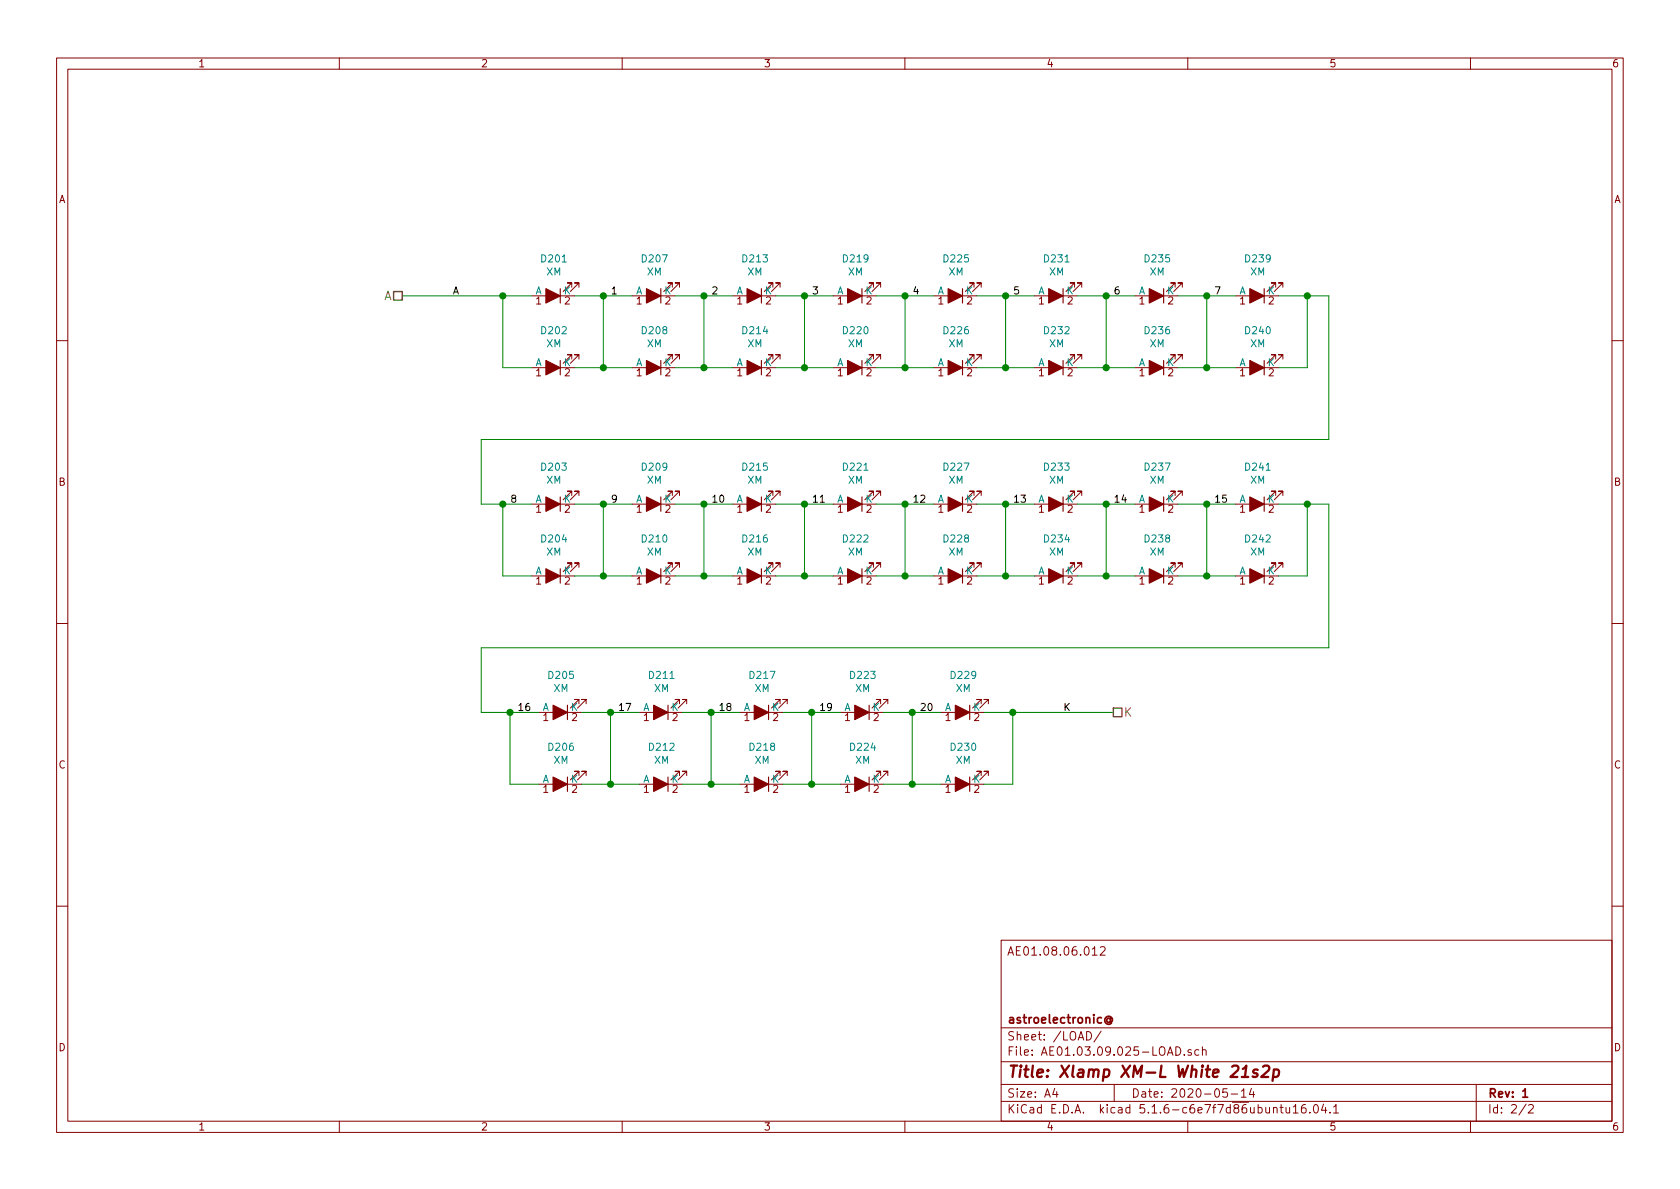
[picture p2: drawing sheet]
EESchema Schematic File Version 4
EELAYER 30 0
EELAYER END
$Descr A4 11693 8268
encoding utf-8
Sheet 2 2
Title "Xlamp XM-L White 21s2p"
Date "2020-05-14"
Rev "1"
Comp "astroelectronic@"
Comment1 ""
Comment2 ""
Comment3 ""
Comment4 "AE01.08.06.012"
$EndDescr
Wire Wire Line
	3700 2050 3500 2050
Wire Wire Line
	4700 2050 4900 2050
Wire Wire Line
	5400 2050 5600 2050
Wire Wire Line
	4000 2050 4200 2050
Wire Wire Line
	9250 2050 9100 2050
Wire Wire Line
	6100 2050 6300 2050
Wire Wire Line
	6800 2050 7000 2050
Wire Wire Line
	8200 2050 8400 2050
Wire Wire Line
	7500 2050 7700 2050
Wire Wire Line
	4700 2550 4900 2550
Wire Wire Line
	5400 2550 5600 2550
Wire Wire Line
	4000 2550 4200 2550
Wire Wire Line
	6100 2550 6300 2550
Wire Wire Line
	6800 2550 7000 2550
Wire Wire Line
	8200 2550 8400 2550
Wire Wire Line
	7500 2550 7700 2550
Wire Wire Line
	3700 2550 3500 2550
Wire Wire Line
	3500 2550 3500 2050
Wire Wire Line
	3500 2050 2800 2050
Wire Wire Line
	8900 2550 9100 2550
Wire Wire Line
	9100 2550 9100 2050
Connection ~ 9100 2050
Wire Wire Line
	9100 2050 8900 2050
Wire Wire Line
	4200 2550 4200 2050
Connection ~ 4200 2550
Wire Wire Line
	4200 2550 4400 2550
Connection ~ 4200 2050
Wire Wire Line
	4200 2050 4400 2050
Wire Wire Line
	4900 2550 4900 2050
Connection ~ 4900 2550
Wire Wire Line
	4900 2550 5100 2550
Connection ~ 4900 2050
Wire Wire Line
	4900 2050 5100 2050
Wire Wire Line
	5600 2550 5600 2050
Connection ~ 5600 2550
Wire Wire Line
	5600 2550 5800 2550
Connection ~ 5600 2050
Wire Wire Line
	5600 2050 5800 2050
Wire Wire Line
	6300 2550 6300 2050
Connection ~ 6300 2550
Wire Wire Line
	6300 2550 6500 2550
Connection ~ 6300 2050
Wire Wire Line
	6300 2050 6500 2050
Wire Wire Line
	7000 2550 7000 2050
Connection ~ 7000 2550
Wire Wire Line
	7000 2550 7200 2550
Connection ~ 7000 2050
Wire Wire Line
	7000 2050 7200 2050
Wire Wire Line
	7700 2550 7700 2050
Connection ~ 7700 2550
Wire Wire Line
	7700 2550 7900 2550
Connection ~ 7700 2050
Wire Wire Line
	7700 2050 7900 2050
Wire Wire Line
	8400 2550 8400 2050
Connection ~ 8400 2550
Wire Wire Line
	8400 2550 8600 2550
Connection ~ 8400 2050
Wire Wire Line
	8400 2050 8600 2050
Text Label 4250 2050 0    50   ~ 0
1
Text Label 4950 2050 0    50   ~ 0
2
Text Label 5650 2050 0    50   ~ 0
3
Text Label 6350 2050 0    50   ~ 0
4
Text Label 7050 2050 0    50   ~ 0
5
Text Label 7750 2050 0    50   ~ 0
6
Text Label 8450 2050 0    50   ~ 0
7
$Comp
L AE01.17.06.000:LED_ALT_SIM D201
U 1 1
P 3850 2050
F 0 "D201" H 3843 1795 50  0000 C CNN
F 1 "XM" H 3843 1886 50  0000 C CNN
F 2 "" H 3850 2050 50  0001 C CNN
F 3 "~" H 3850 2050 50  0001 C CNN
F 4 "D" H 3850 2050 50  0001 C CNN "Spice_Primitive"
F 5 "XM" H 3850 2050 50  0001 C CNN "Spice_Model"
F 6 "Y" H 3850 2050 50  0001 C CNN "Spice_Netlist_Enabled"
F 7 "models/XLamp-XML-spice.txt" H 3850 2050 50  0001 C CNN "Spice_Lib_File"
	1    3850 2050
	-1   0    0    1   
$EndComp
$Comp
L AE01.17.06.000:LED_ALT_SIM D202
U 1 1
P 3850 2550
F 0 "D202" H 3843 2295 50  0000 C CNN
F 1 "XM" H 3843 2386 50  0000 C CNN
F 2 "" H 3850 2550 50  0001 C CNN
F 3 "~" H 3850 2550 50  0001 C CNN
F 4 "models/XLamp-XML-spice.txt" H 3850 2550 50  0001 C CNN "Spice_Lib_File"
F 5 "XM" H 3850 2550 50  0001 C CNN "Spice_Model"
F 6 "Y" H 3850 2550 50  0001 C CNN "Spice_Netlist_Enabled"
F 7 "D" H 3850 2550 50  0001 C CNN "Spice_Primitive"
	1    3850 2550
	-1   0    0    1   
$EndComp
$Comp
L AE01.17.06.000:LED_ALT_SIM D207
U 1 1
P 4550 2050
F 0 "D207" H 4543 1795 50  0000 C CNN
F 1 "XM" H 4543 1886 50  0000 C CNN
F 2 "" H 4550 2050 50  0001 C CNN
F 3 "~" H 4550 2050 50  0001 C CNN
F 4 "models/XLamp-XML-spice.txt" H 4550 2050 50  0001 C CNN "Spice_Lib_File"
F 5 "XM" H 4550 2050 50  0001 C CNN "Spice_Model"
F 6 "Y" H 4550 2050 50  0001 C CNN "Spice_Netlist_Enabled"
F 7 "D" H 4550 2050 50  0001 C CNN "Spice_Primitive"
	1    4550 2050
	-1   0    0    1   
$EndComp
$Comp
L AE01.17.06.000:LED_ALT_SIM D208
U 1 1
P 4550 2550
F 0 "D208" H 4543 2295 50  0000 C CNN
F 1 "XM" H 4543 2386 50  0000 C CNN
F 2 "" H 4550 2550 50  0001 C CNN
F 3 "~" H 4550 2550 50  0001 C CNN
F 4 "models/XLamp-XML-spice.txt" H 4550 2550 50  0001 C CNN "Spice_Lib_File"
F 5 "XM" H 4550 2550 50  0001 C CNN "Spice_Model"
F 6 "Y" H 4550 2550 50  0001 C CNN "Spice_Netlist_Enabled"
F 7 "D" H 4550 2550 50  0001 C CNN "Spice_Primitive"
	1    4550 2550
	-1   0    0    1   
$EndComp
$Comp
L AE01.17.06.000:LED_ALT_SIM D213
U 1 1
P 5250 2050
F 0 "D213" H 5243 1795 50  0000 C CNN
F 1 "XM" H 5243 1886 50  0000 C CNN
F 2 "" H 5250 2050 50  0001 C CNN
F 3 "~" H 5250 2050 50  0001 C CNN
F 4 "models/XLamp-XML-spice.txt" H 5250 2050 50  0001 C CNN "Spice_Lib_File"
F 5 "XM" H 5250 2050 50  0001 C CNN "Spice_Model"
F 6 "Y" H 5250 2050 50  0001 C CNN "Spice_Netlist_Enabled"
F 7 "D" H 5250 2050 50  0001 C CNN "Spice_Primitive"
	1    5250 2050
	-1   0    0    1   
$EndComp
$Comp
L AE01.17.06.000:LED_ALT_SIM D214
U 1 1
P 5250 2550
F 0 "D214" H 5243 2295 50  0000 C CNN
F 1 "XM" H 5243 2386 50  0000 C CNN
F 2 "" H 5250 2550 50  0001 C CNN
F 3 "~" H 5250 2550 50  0001 C CNN
F 4 "models/XLamp-XML-spice.txt" H 5250 2550 50  0001 C CNN "Spice_Lib_File"
F 5 "XM" H 5250 2550 50  0001 C CNN "Spice_Model"
F 6 "Y" H 5250 2550 50  0001 C CNN "Spice_Netlist_Enabled"
F 7 "D" H 5250 2550 50  0001 C CNN "Spice_Primitive"
	1    5250 2550
	-1   0    0    1   
$EndComp
$Comp
L AE01.17.06.000:LED_ALT_SIM D219
U 1 1
P 5950 2050
F 0 "D219" H 5943 1795 50  0000 C CNN
F 1 "XM" H 5943 1886 50  0000 C CNN
F 2 "" H 5950 2050 50  0001 C CNN
F 3 "~" H 5950 2050 50  0001 C CNN
F 4 "models/XLamp-XML-spice.txt" H 5950 2050 50  0001 C CNN "Spice_Lib_File"
F 5 "XM" H 5950 2050 50  0001 C CNN "Spice_Model"
F 6 "Y" H 5950 2050 50  0001 C CNN "Spice_Netlist_Enabled"
F 7 "D" H 5950 2050 50  0001 C CNN "Spice_Primitive"
	1    5950 2050
	-1   0    0    1   
$EndComp
$Comp
L AE01.17.06.000:LED_ALT_SIM D220
U 1 1
P 5950 2550
F 0 "D220" H 5943 2295 50  0000 C CNN
F 1 "XM" H 5943 2386 50  0000 C CNN
F 2 "" H 5950 2550 50  0001 C CNN
F 3 "~" H 5950 2550 50  0001 C CNN
F 4 "models/XLamp-XML-spice.txt" H 5950 2550 50  0001 C CNN "Spice_Lib_File"
F 5 "XM" H 5950 2550 50  0001 C CNN "Spice_Model"
F 6 "Y" H 5950 2550 50  0001 C CNN "Spice_Netlist_Enabled"
F 7 "D" H 5950 2550 50  0001 C CNN "Spice_Primitive"
	1    5950 2550
	-1   0    0    1   
$EndComp
$Comp
L AE01.17.06.000:LED_ALT_SIM D225
U 1 1
P 6650 2050
F 0 "D225" H 6643 1795 50  0000 C CNN
F 1 "XM" H 6643 1886 50  0000 C CNN
F 2 "" H 6650 2050 50  0001 C CNN
F 3 "~" H 6650 2050 50  0001 C CNN
F 4 "models/XLamp-XML-spice.txt" H 6650 2050 50  0001 C CNN "Spice_Lib_File"
F 5 "XM" H 6650 2050 50  0001 C CNN "Spice_Model"
F 6 "Y" H 6650 2050 50  0001 C CNN "Spice_Netlist_Enabled"
F 7 "D" H 6650 2050 50  0001 C CNN "Spice_Primitive"
	1    6650 2050
	-1   0    0    1   
$EndComp
$Comp
L AE01.17.06.000:LED_ALT_SIM D226
U 1 1
P 6650 2550
F 0 "D226" H 6643 2295 50  0000 C CNN
F 1 "XM" H 6643 2386 50  0000 C CNN
F 2 "" H 6650 2550 50  0001 C CNN
F 3 "~" H 6650 2550 50  0001 C CNN
F 4 "models/XLamp-XML-spice.txt" H 6650 2550 50  0001 C CNN "Spice_Lib_File"
F 5 "XM" H 6650 2550 50  0001 C CNN "Spice_Model"
F 6 "Y" H 6650 2550 50  0001 C CNN "Spice_Netlist_Enabled"
F 7 "D" H 6650 2550 50  0001 C CNN "Spice_Primitive"
	1    6650 2550
	-1   0    0    1   
$EndComp
$Comp
L AE01.17.06.000:LED_ALT_SIM D231
U 1 1
P 7350 2050
F 0 "D231" H 7343 1795 50  0000 C CNN
F 1 "XM" H 7343 1886 50  0000 C CNN
F 2 "" H 7350 2050 50  0001 C CNN
F 3 "~" H 7350 2050 50  0001 C CNN
F 4 "models/XLamp-XML-spice.txt" H 7350 2050 50  0001 C CNN "Spice_Lib_File"
F 5 "XM" H 7350 2050 50  0001 C CNN "Spice_Model"
F 6 "Y" H 7350 2050 50  0001 C CNN "Spice_Netlist_Enabled"
F 7 "D" H 7350 2050 50  0001 C CNN "Spice_Primitive"
	1    7350 2050
	-1   0    0    1   
$EndComp
$Comp
L AE01.17.06.000:LED_ALT_SIM D232
U 1 1
P 7350 2550
F 0 "D232" H 7343 2295 50  0000 C CNN
F 1 "XM" H 7343 2386 50  0000 C CNN
F 2 "" H 7350 2550 50  0001 C CNN
F 3 "~" H 7350 2550 50  0001 C CNN
F 4 "models/XLamp-XML-spice.txt" H 7350 2550 50  0001 C CNN "Spice_Lib_File"
F 5 "XM" H 7350 2550 50  0001 C CNN "Spice_Model"
F 6 "Y" H 7350 2550 50  0001 C CNN "Spice_Netlist_Enabled"
F 7 "D" H 7350 2550 50  0001 C CNN "Spice_Primitive"
	1    7350 2550
	-1   0    0    1   
$EndComp
$Comp
L AE01.17.06.000:LED_ALT_SIM D235
U 1 1
P 8050 2050
F 0 "D235" H 8043 1795 50  0000 C CNN
F 1 "XM" H 8043 1886 50  0000 C CNN
F 2 "" H 8050 2050 50  0001 C CNN
F 3 "~" H 8050 2050 50  0001 C CNN
F 4 "models/XLamp-XML-spice.txt" H 8050 2050 50  0001 C CNN "Spice_Lib_File"
F 5 "XM" H 8050 2050 50  0001 C CNN "Spice_Model"
F 6 "Y" H 8050 2050 50  0001 C CNN "Spice_Netlist_Enabled"
F 7 "D" H 8050 2050 50  0001 C CNN "Spice_Primitive"
	1    8050 2050
	-1   0    0    1   
$EndComp
$Comp
L AE01.17.06.000:LED_ALT_SIM D236
U 1 1
P 8050 2550
F 0 "D236" H 8043 2295 50  0000 C CNN
F 1 "XM" H 8043 2386 50  0000 C CNN
F 2 "" H 8050 2550 50  0001 C CNN
F 3 "~" H 8050 2550 50  0001 C CNN
F 4 "models/XLamp-XML-spice.txt" H 8050 2550 50  0001 C CNN "Spice_Lib_File"
F 5 "XM" H 8050 2550 50  0001 C CNN "Spice_Model"
F 6 "Y" H 8050 2550 50  0001 C CNN "Spice_Netlist_Enabled"
F 7 "D" H 8050 2550 50  0001 C CNN "Spice_Primitive"
	1    8050 2550
	-1   0    0    1   
$EndComp
$Comp
L AE01.17.06.000:LED_ALT_SIM D239
U 1 1
P 8750 2050
F 0 "D239" H 8743 1795 50  0000 C CNN
F 1 "XM" H 8743 1886 50  0000 C CNN
F 2 "" H 8750 2050 50  0001 C CNN
F 3 "~" H 8750 2050 50  0001 C CNN
F 4 "models/XLamp-XML-spice.txt" H 8750 2050 50  0001 C CNN "Spice_Lib_File"
F 5 "XM" H 8750 2050 50  0001 C CNN "Spice_Model"
F 6 "Y" H 8750 2050 50  0001 C CNN "Spice_Netlist_Enabled"
F 7 "D" H 8750 2050 50  0001 C CNN "Spice_Primitive"
	1    8750 2050
	-1   0    0    1   
$EndComp
$Comp
L AE01.17.06.000:LED_ALT_SIM D240
U 1 1
P 8750 2550
F 0 "D240" H 8743 2295 50  0000 C CNN
F 1 "XM" H 8743 2386 50  0000 C CNN
F 2 "" H 8750 2550 50  0001 C CNN
F 3 "~" H 8750 2550 50  0001 C CNN
F 4 "models/XLamp-XML-spice.txt" H 8750 2550 50  0001 C CNN "Spice_Lib_File"
F 5 "XM" H 8750 2550 50  0001 C CNN "Spice_Model"
F 6 "Y" H 8750 2550 50  0001 C CNN "Spice_Netlist_Enabled"
F 7 "D" H 8750 2550 50  0001 C CNN "Spice_Primitive"
	1    8750 2550
	-1   0    0    1   
$EndComp
Wire Wire Line
	3700 3500 3500 3500
Wire Wire Line
	4700 3500 4900 3500
Wire Wire Line
	5400 3500 5600 3500
Wire Wire Line
	4000 3500 4200 3500
Wire Wire Line
	9250 3500 9100 3500
Wire Wire Line
	6100 3500 6300 3500
Wire Wire Line
	6800 3500 7000 3500
Wire Wire Line
	8200 3500 8400 3500
Wire Wire Line
	7500 3500 7700 3500
Wire Wire Line
	4700 4000 4900 4000
Wire Wire Line
	5400 4000 5600 4000
Wire Wire Line
	4000 4000 4200 4000
Wire Wire Line
	6100 4000 6300 4000
Wire Wire Line
	6800 4000 7000 4000
Wire Wire Line
	8200 4000 8400 4000
Wire Wire Line
	7500 4000 7700 4000
Wire Wire Line
	3700 4000 3500 4000
Wire Wire Line
	3500 4000 3500 3500
Wire Wire Line
	8900 4000 9100 4000
Wire Wire Line
	9100 4000 9100 3500
Connection ~ 9100 3500
Wire Wire Line
	9100 3500 8900 3500
Wire Wire Line
	4200 4000 4200 3500
Connection ~ 4200 4000
Wire Wire Line
	4200 4000 4400 4000
Connection ~ 4200 3500
Wire Wire Line
	4200 3500 4400 3500
Wire Wire Line
	4900 4000 4900 3500
Connection ~ 4900 4000
Wire Wire Line
	4900 4000 5100 4000
Connection ~ 4900 3500
Wire Wire Line
	4900 3500 5100 3500
Wire Wire Line
	5600 4000 5600 3500
Connection ~ 5600 4000
Wire Wire Line
	5600 4000 5800 4000
Connection ~ 5600 3500
Wire Wire Line
	5600 3500 5800 3500
Wire Wire Line
	6300 4000 6300 3500
Connection ~ 6300 4000
Wire Wire Line
	6300 4000 6500 4000
Connection ~ 6300 3500
Wire Wire Line
	6300 3500 6500 3500
Wire Wire Line
	7000 4000 7000 3500
Connection ~ 7000 4000
Wire Wire Line
	7000 4000 7200 4000
Connection ~ 7000 3500
Wire Wire Line
	7000 3500 7200 3500
Wire Wire Line
	7700 4000 7700 3500
Connection ~ 7700 4000
Wire Wire Line
	7700 4000 7900 4000
Connection ~ 7700 3500
Wire Wire Line
	7700 3500 7900 3500
Wire Wire Line
	8400 4000 8400 3500
Connection ~ 8400 4000
Wire Wire Line
	8400 4000 8600 4000
Connection ~ 8400 3500
Wire Wire Line
	8400 3500 8600 3500
Text Label 4250 3500 0    50   ~ 0
9
Text Label 4950 3500 0    50   ~ 0
10
Text Label 5650 3500 0    50   ~ 0
11
Text Label 6350 3500 0    50   ~ 0
12
Text Label 7050 3500 0    50   ~ 0
13
Text Label 7750 3500 0    50   ~ 0
14
Text Label 8450 3500 0    50   ~ 0
15
$Comp
L AE01.17.06.000:LED_ALT_SIM D203
U 1 1
P 3850 3500
F 0 "D203" H 3843 3245 50  0000 C CNN
F 1 "XM" H 3843 3336 50  0000 C CNN
F 2 "" H 3850 3500 50  0001 C CNN
F 3 "~" H 3850 3500 50  0001 C CNN
F 4 "D" H 3850 3500 50  0001 C CNN "Spice_Primitive"
F 5 "XM" H 3850 3500 50  0001 C CNN "Spice_Model"
F 6 "Y" H 3850 3500 50  0001 C CNN "Spice_Netlist_Enabled"
F 7 "models/XLamp-XML-spice.txt" H 3850 3500 50  0001 C CNN "Spice_Lib_File"
	1    3850 3500
	-1   0    0    1   
$EndComp
$Comp
L AE01.17.06.000:LED_ALT_SIM D204
U 1 1
P 3850 4000
F 0 "D204" H 3843 3745 50  0000 C CNN
F 1 "XM" H 3843 3836 50  0000 C CNN
F 2 "" H 3850 4000 50  0001 C CNN
F 3 "~" H 3850 4000 50  0001 C CNN
F 4 "models/XLamp-XML-spice.txt" H 3850 4000 50  0001 C CNN "Spice_Lib_File"
F 5 "XM" H 3850 4000 50  0001 C CNN "Spice_Model"
F 6 "Y" H 3850 4000 50  0001 C CNN "Spice_Netlist_Enabled"
F 7 "D" H 3850 4000 50  0001 C CNN "Spice_Primitive"
	1    3850 4000
	-1   0    0    1   
$EndComp
$Comp
L AE01.17.06.000:LED_ALT_SIM D209
U 1 1
P 4550 3500
F 0 "D209" H 4543 3245 50  0000 C CNN
F 1 "XM" H 4543 3336 50  0000 C CNN
F 2 "" H 4550 3500 50  0001 C CNN
F 3 "~" H 4550 3500 50  0001 C CNN
F 4 "models/XLamp-XML-spice.txt" H 4550 3500 50  0001 C CNN "Spice_Lib_File"
F 5 "XM" H 4550 3500 50  0001 C CNN "Spice_Model"
F 6 "Y" H 4550 3500 50  0001 C CNN "Spice_Netlist_Enabled"
F 7 "D" H 4550 3500 50  0001 C CNN "Spice_Primitive"
	1    4550 3500
	-1   0    0    1   
$EndComp
$Comp
L AE01.17.06.000:LED_ALT_SIM D210
U 1 1
P 4550 4000
F 0 "D210" H 4543 3745 50  0000 C CNN
F 1 "XM" H 4543 3836 50  0000 C CNN
F 2 "" H 4550 4000 50  0001 C CNN
F 3 "~" H 4550 4000 50  0001 C CNN
F 4 "models/XLamp-XML-spice.txt" H 4550 4000 50  0001 C CNN "Spice_Lib_File"
F 5 "XM" H 4550 4000 50  0001 C CNN "Spice_Model"
F 6 "Y" H 4550 4000 50  0001 C CNN "Spice_Netlist_Enabled"
F 7 "D" H 4550 4000 50  0001 C CNN "Spice_Primitive"
	1    4550 4000
	-1   0    0    1   
$EndComp
$Comp
L AE01.17.06.000:LED_ALT_SIM D215
U 1 1
P 5250 3500
F 0 "D215" H 5243 3245 50  0000 C CNN
F 1 "XM" H 5243 3336 50  0000 C CNN
F 2 "" H 5250 3500 50  0001 C CNN
F 3 "~" H 5250 3500 50  0001 C CNN
F 4 "models/XLamp-XML-spice.txt" H 5250 3500 50  0001 C CNN "Spice_Lib_File"
F 5 "XM" H 5250 3500 50  0001 C CNN "Spice_Model"
F 6 "Y" H 5250 3500 50  0001 C CNN "Spice_Netlist_Enabled"
F 7 "D" H 5250 3500 50  0001 C CNN "Spice_Primitive"
	1    5250 3500
	-1   0    0    1   
$EndComp
$Comp
L AE01.17.06.000:LED_ALT_SIM D216
U 1 1
P 5250 4000
F 0 "D216" H 5243 3745 50  0000 C CNN
F 1 "XM" H 5243 3836 50  0000 C CNN
F 2 "" H 5250 4000 50  0001 C CNN
F 3 "~" H 5250 4000 50  0001 C CNN
F 4 "models/XLamp-XML-spice.txt" H 5250 4000 50  0001 C CNN "Spice_Lib_File"
F 5 "XM" H 5250 4000 50  0001 C CNN "Spice_Model"
F 6 "Y" H 5250 4000 50  0001 C CNN "Spice_Netlist_Enabled"
F 7 "D" H 5250 4000 50  0001 C CNN "Spice_Primitive"
	1    5250 4000
	-1   0    0    1   
$EndComp
$Comp
L AE01.17.06.000:LED_ALT_SIM D221
U 1 1
P 5950 3500
F 0 "D221" H 5943 3245 50  0000 C CNN
F 1 "XM" H 5943 3336 50  0000 C CNN
F 2 "" H 5950 3500 50  0001 C CNN
F 3 "~" H 5950 3500 50  0001 C CNN
F 4 "models/XLamp-XML-spice.txt" H 5950 3500 50  0001 C CNN "Spice_Lib_File"
F 5 "XM" H 5950 3500 50  0001 C CNN "Spice_Model"
F 6 "Y" H 5950 3500 50  0001 C CNN "Spice_Netlist_Enabled"
F 7 "D" H 5950 3500 50  0001 C CNN "Spice_Primitive"
	1    5950 3500
	-1   0    0    1   
$EndComp
$Comp
L AE01.17.06.000:LED_ALT_SIM D222
U 1 1
P 5950 4000
F 0 "D222" H 5943 3745 50  0000 C CNN
F 1 "XM" H 5943 3836 50  0000 C CNN
F 2 "" H 5950 4000 50  0001 C CNN
F 3 "~" H 5950 4000 50  0001 C CNN
F 4 "models/XLamp-XML-spice.txt" H 5950 4000 50  0001 C CNN "Spice_Lib_File"
F 5 "XM" H 5950 4000 50  0001 C CNN "Spice_Model"
F 6 "Y" H 5950 4000 50  0001 C CNN "Spice_Netlist_Enabled"
F 7 "D" H 5950 4000 50  0001 C CNN "Spice_Primitive"
	1    5950 4000
	-1   0    0    1   
$EndComp
$Comp
L AE01.17.06.000:LED_ALT_SIM D227
U 1 1
P 6650 3500
F 0 "D227" H 6643 3245 50  0000 C CNN
F 1 "XM" H 6643 3336 50  0000 C CNN
F 2 "" H 6650 3500 50  0001 C CNN
F 3 "~" H 6650 3500 50  0001 C CNN
F 4 "models/XLamp-XML-spice.txt" H 6650 3500 50  0001 C CNN "Spice_Lib_File"
F 5 "XM" H 6650 3500 50  0001 C CNN "Spice_Model"
F 6 "Y" H 6650 3500 50  0001 C CNN "Spice_Netlist_Enabled"
F 7 "D" H 6650 3500 50  0001 C CNN "Spice_Primitive"
	1    6650 3500
	-1   0    0    1   
$EndComp
$Comp
L AE01.17.06.000:LED_ALT_SIM D228
U 1 1
P 6650 4000
F 0 "D228" H 6643 3745 50  0000 C CNN
F 1 "XM" H 6643 3836 50  0000 C CNN
F 2 "" H 6650 4000 50  0001 C CNN
F 3 "~" H 6650 4000 50  0001 C CNN
F 4 "models/XLamp-XML-spice.txt" H 6650 4000 50  0001 C CNN "Spice_Lib_File"
F 5 "XM" H 6650 4000 50  0001 C CNN "Spice_Model"
F 6 "Y" H 6650 4000 50  0001 C CNN "Spice_Netlist_Enabled"
F 7 "D" H 6650 4000 50  0001 C CNN "Spice_Primitive"
	1    6650 4000
	-1   0    0    1   
$EndComp
$Comp
L AE01.17.06.000:LED_ALT_SIM D233
U 1 1
P 7350 3500
F 0 "D233" H 7343 3245 50  0000 C CNN
F 1 "XM" H 7343 3336 50  0000 C CNN
F 2 "" H 7350 3500 50  0001 C CNN
F 3 "~" H 7350 3500 50  0001 C CNN
F 4 "models/XLamp-XML-spice.txt" H 7350 3500 50  0001 C CNN "Spice_Lib_File"
F 5 "XM" H 7350 3500 50  0001 C CNN "Spice_Model"
F 6 "Y" H 7350 3500 50  0001 C CNN "Spice_Netlist_Enabled"
F 7 "D" H 7350 3500 50  0001 C CNN "Spice_Primitive"
	1    7350 3500
	-1   0    0    1   
$EndComp
$Comp
L AE01.17.06.000:LED_ALT_SIM D234
U 1 1
P 7350 4000
F 0 "D234" H 7343 3745 50  0000 C CNN
F 1 "XM" H 7343 3836 50  0000 C CNN
F 2 "" H 7350 4000 50  0001 C CNN
F 3 "~" H 7350 4000 50  0001 C CNN
F 4 "models/XLamp-XML-spice.txt" H 7350 4000 50  0001 C CNN "Spice_Lib_File"
F 5 "XM" H 7350 4000 50  0001 C CNN "Spice_Model"
F 6 "Y" H 7350 4000 50  0001 C CNN "Spice_Netlist_Enabled"
F 7 "D" H 7350 4000 50  0001 C CNN "Spice_Primitive"
	1    7350 4000
	-1   0    0    1   
$EndComp
$Comp
L AE01.17.06.000:LED_ALT_SIM D237
U 1 1
P 8050 3500
F 0 "D237" H 8043 3245 50  0000 C CNN
F 1 "XM" H 8043 3336 50  0000 C CNN
F 2 "" H 8050 3500 50  0001 C CNN
F 3 "~" H 8050 3500 50  0001 C CNN
F 4 "models/XLamp-XML-spice.txt" H 8050 3500 50  0001 C CNN "Spice_Lib_File"
F 5 "XM" H 8050 3500 50  0001 C CNN "Spice_Model"
F 6 "Y" H 8050 3500 50  0001 C CNN "Spice_Netlist_Enabled"
F 7 "D" H 8050 3500 50  0001 C CNN "Spice_Primitive"
	1    8050 3500
	-1   0    0    1   
$EndComp
$Comp
L AE01.17.06.000:LED_ALT_SIM D238
U 1 1
P 8050 4000
F 0 "D238" H 8043 3745 50  0000 C CNN
F 1 "XM" H 8043 3836 50  0000 C CNN
F 2 "" H 8050 4000 50  0001 C CNN
F 3 "~" H 8050 4000 50  0001 C CNN
F 4 "models/XLamp-XML-spice.txt" H 8050 4000 50  0001 C CNN "Spice_Lib_File"
F 5 "XM" H 8050 4000 50  0001 C CNN "Spice_Model"
F 6 "Y" H 8050 4000 50  0001 C CNN "Spice_Netlist_Enabled"
F 7 "D" H 8050 4000 50  0001 C CNN "Spice_Primitive"
	1    8050 4000
	-1   0    0    1   
$EndComp
$Comp
L AE01.17.06.000:LED_ALT_SIM D241
U 1 1
P 8750 3500
F 0 "D241" H 8743 3245 50  0000 C CNN
F 1 "XM" H 8743 3336 50  0000 C CNN
F 2 "" H 8750 3500 50  0001 C CNN
F 3 "~" H 8750 3500 50  0001 C CNN
F 4 "models/XLamp-XML-spice.txt" H 8750 3500 50  0001 C CNN "Spice_Lib_File"
F 5 "XM" H 8750 3500 50  0001 C CNN "Spice_Model"
F 6 "Y" H 8750 3500 50  0001 C CNN "Spice_Netlist_Enabled"
F 7 "D" H 8750 3500 50  0001 C CNN "Spice_Primitive"
	1    8750 3500
	-1   0    0    1   
$EndComp
$Comp
L AE01.17.06.000:LED_ALT_SIM D242
U 1 1
P 8750 4000
F 0 "D242" H 8743 3745 50  0000 C CNN
F 1 "XM" H 8743 3836 50  0000 C CNN
F 2 "" H 8750 4000 50  0001 C CNN
F 3 "~" H 8750 4000 50  0001 C CNN
F 4 "models/XLamp-XML-spice.txt" H 8750 4000 50  0001 C CNN "Spice_Lib_File"
F 5 "XM" H 8750 4000 50  0001 C CNN "Spice_Model"
F 6 "Y" H 8750 4000 50  0001 C CNN "Spice_Netlist_Enabled"
F 7 "D" H 8750 4000 50  0001 C CNN "Spice_Primitive"
	1    8750 4000
	-1   0    0    1   
$EndComp
Wire Wire Line
	3500 3500 3350 3500
Wire Wire Line
	3350 3500 3350 3050
Wire Wire Line
	3350 3050 9250 3050
Wire Wire Line
	9250 3050 9250 2050
Text Label 3550 3500 0    50   ~ 0
8
Connection ~ 3500 3500
Wire Wire Line
	3350 4950 3550 4950
Wire Wire Line
	4750 4950 4950 4950
Wire Wire Line
	4050 4950 4250 4950
Wire Wire Line
	4750 5450 4950 5450
Wire Wire Line
	4050 5450 4250 5450
Wire Wire Line
	6850 5450 7050 5450
Wire Wire Line
	7050 5450 7050 4950
Wire Wire Line
	7050 4950 6850 4950
Wire Wire Line
	3550 5450 3550 4950
Wire Wire Line
	3550 5450 3750 5450
Connection ~ 3550 4950
Wire Wire Line
	3550 4950 3750 4950
Wire Wire Line
	4250 5450 4250 4950
Connection ~ 4250 5450
Wire Wire Line
	4250 5450 4450 5450
Connection ~ 4250 4950
Wire Wire Line
	4250 4950 4450 4950
Wire Wire Line
	4950 5450 4950 4950
Connection ~ 4950 5450
Wire Wire Line
	4950 5450 5150 5450
Connection ~ 4950 4950
Wire Wire Line
	4950 4950 5150 4950
Text Label 3600 4950 0    50   ~ 0
16
Text Label 4300 4950 0    50   ~ 0
17
Text Label 5000 4950 0    50   ~ 0
18
$Comp
L AE01.17.06.000:LED_ALT_SIM D205
U 1 1
P 3900 4950
F 0 "D205" H 3893 4695 50  0000 C CNN
F 1 "XM" H 3893 4786 50  0000 C CNN
F 2 "" H 3900 4950 50  0001 C CNN
F 3 "~" H 3900 4950 50  0001 C CNN
F 4 "models/XLamp-XML-spice.txt" H 3900 4950 50  0001 C CNN "Spice_Lib_File"
F 5 "XM" H 3900 4950 50  0001 C CNN "Spice_Model"
F 6 "Y" H 3900 4950 50  0001 C CNN "Spice_Netlist_Enabled"
F 7 "D" H 3900 4950 50  0001 C CNN "Spice_Primitive"
	1    3900 4950
	-1   0    0    1   
$EndComp
$Comp
L AE01.17.06.000:LED_ALT_SIM D206
U 1 1
P 3900 5450
F 0 "D206" H 3893 5195 50  0000 C CNN
F 1 "XM" H 3893 5286 50  0000 C CNN
F 2 "" H 3900 5450 50  0001 C CNN
F 3 "~" H 3900 5450 50  0001 C CNN
F 4 "models/XLamp-XML-spice.txt" H 3900 5450 50  0001 C CNN "Spice_Lib_File"
F 5 "XM" H 3900 5450 50  0001 C CNN "Spice_Model"
F 6 "Y" H 3900 5450 50  0001 C CNN "Spice_Netlist_Enabled"
F 7 "D" H 3900 5450 50  0001 C CNN "Spice_Primitive"
	1    3900 5450
	-1   0    0    1   
$EndComp
$Comp
L AE01.17.06.000:LED_ALT_SIM D211
U 1 1
P 4600 4950
F 0 "D211" H 4593 4695 50  0000 C CNN
F 1 "XM" H 4593 4786 50  0000 C CNN
F 2 "" H 4600 4950 50  0001 C CNN
F 3 "~" H 4600 4950 50  0001 C CNN
F 4 "models/XLamp-XML-spice.txt" H 4600 4950 50  0001 C CNN "Spice_Lib_File"
F 5 "XM" H 4600 4950 50  0001 C CNN "Spice_Model"
F 6 "Y" H 4600 4950 50  0001 C CNN "Spice_Netlist_Enabled"
F 7 "D" H 4600 4950 50  0001 C CNN "Spice_Primitive"
	1    4600 4950
	-1   0    0    1   
$EndComp
$Comp
L AE01.17.06.000:LED_ALT_SIM D212
U 1 1
P 4600 5450
F 0 "D212" H 4593 5195 50  0000 C CNN
F 1 "XM" H 4593 5286 50  0000 C CNN
F 2 "" H 4600 5450 50  0001 C CNN
F 3 "~" H 4600 5450 50  0001 C CNN
F 4 "models/XLamp-XML-spice.txt" H 4600 5450 50  0001 C CNN "Spice_Lib_File"
F 5 "XM" H 4600 5450 50  0001 C CNN "Spice_Model"
F 6 "Y" H 4600 5450 50  0001 C CNN "Spice_Netlist_Enabled"
F 7 "D" H 4600 5450 50  0001 C CNN "Spice_Primitive"
	1    4600 5450
	-1   0    0    1   
$EndComp
$Comp
L AE01.17.06.000:LED_ALT_SIM D217
U 1 1
P 5300 4950
F 0 "D217" H 5293 4695 50  0000 C CNN
F 1 "XM" H 5293 4786 50  0000 C CNN
F 2 "" H 5300 4950 50  0001 C CNN
F 3 "~" H 5300 4950 50  0001 C CNN
F 4 "models/XLamp-XML-spice.txt" H 5300 4950 50  0001 C CNN "Spice_Lib_File"
F 5 "XM" H 5300 4950 50  0001 C CNN "Spice_Model"
F 6 "Y" H 5300 4950 50  0001 C CNN "Spice_Netlist_Enabled"
F 7 "D" H 5300 4950 50  0001 C CNN "Spice_Primitive"
	1    5300 4950
	-1   0    0    1   
$EndComp
$Comp
L AE01.17.06.000:LED_ALT_SIM D218
U 1 1
P 5300 5450
F 0 "D218" H 5293 5195 50  0000 C CNN
F 1 "XM" H 5293 5286 50  0000 C CNN
F 2 "" H 5300 5450 50  0001 C CNN
F 3 "~" H 5300 5450 50  0001 C CNN
F 4 "models/XLamp-XML-spice.txt" H 5300 5450 50  0001 C CNN "Spice_Lib_File"
F 5 "XM" H 5300 5450 50  0001 C CNN "Spice_Model"
F 6 "Y" H 5300 5450 50  0001 C CNN "Spice_Netlist_Enabled"
F 7 "D" H 5300 5450 50  0001 C CNN "Spice_Primitive"
	1    5300 5450
	-1   0    0    1   
$EndComp
Text Label 3150 2050 0    50   ~ 0
A
Wire Wire Line
	3350 4950 3350 4500
Wire Wire Line
	3350 4500 9250 4500
Wire Wire Line
	9250 4500 9250 3500
Connection ~ 3500 2050
Wire Wire Line
	5450 4950 5650 4950
Wire Wire Line
	5450 5450 5650 5450
Wire Wire Line
	5650 5450 5650 4950
Connection ~ 5650 5450
Wire Wire Line
	5650 5450 5850 5450
Connection ~ 5650 4950
Wire Wire Line
	5650 4950 5850 4950
Text Label 5700 4950 0    50   ~ 0
19
$Comp
L AE01.17.06.000:LED_ALT_SIM D223
U 1 1
P 6000 4950
F 0 "D223" H 5993 4695 50  0000 C CNN
F 1 "XM" H 5993 4786 50  0000 C CNN
F 2 "" H 6000 4950 50  0001 C CNN
F 3 "~" H 6000 4950 50  0001 C CNN
F 4 "models/XLamp-XML-spice.txt" H 6000 4950 50  0001 C CNN "Spice_Lib_File"
F 5 "XM" H 6000 4950 50  0001 C CNN "Spice_Model"
F 6 "Y" H 6000 4950 50  0001 C CNN "Spice_Netlist_Enabled"
F 7 "D" H 6000 4950 50  0001 C CNN "Spice_Primitive"
	1    6000 4950
	-1   0    0    1   
$EndComp
$Comp
L AE01.17.06.000:LED_ALT_SIM D224
U 1 1
P 6000 5450
F 0 "D224" H 5993 5195 50  0000 C CNN
F 1 "XM" H 5993 5286 50  0000 C CNN
F 2 "" H 6000 5450 50  0001 C CNN
F 3 "~" H 6000 5450 50  0001 C CNN
F 4 "models/XLamp-XML-spice.txt" H 6000 5450 50  0001 C CNN "Spice_Lib_File"
F 5 "XM" H 6000 5450 50  0001 C CNN "Spice_Model"
F 6 "Y" H 6000 5450 50  0001 C CNN "Spice_Netlist_Enabled"
F 7 "D" H 6000 5450 50  0001 C CNN "Spice_Primitive"
	1    6000 5450
	-1   0    0    1   
$EndComp
Wire Wire Line
	6150 4950 6350 4950
Wire Wire Line
	6150 5450 6350 5450
Wire Wire Line
	6350 5450 6350 4950
Connection ~ 6350 5450
Wire Wire Line
	6350 5450 6550 5450
Connection ~ 6350 4950
Wire Wire Line
	6350 4950 6550 4950
Text Label 6400 4950 0    50   ~ 0
20
$Comp
L AE01.17.06.000:LED_ALT_SIM D229
U 1 1
P 6700 4950
F 0 "D229" H 6693 4695 50  0000 C CNN
F 1 "XM" H 6693 4786 50  0000 C CNN
F 2 "" H 6700 4950 50  0001 C CNN
F 3 "~" H 6700 4950 50  0001 C CNN
F 4 "models/XLamp-XML-spice.txt" H 6700 4950 50  0001 C CNN "Spice_Lib_File"
F 5 "XM" H 6700 4950 50  0001 C CNN "Spice_Model"
F 6 "Y" H 6700 4950 50  0001 C CNN "Spice_Netlist_Enabled"
F 7 "D" H 6700 4950 50  0001 C CNN "Spice_Primitive"
	1    6700 4950
	-1   0    0    1   
$EndComp
$Comp
L AE01.17.06.000:LED_ALT_SIM D230
U 1 1
P 6700 5450
F 0 "D230" H 6693 5195 50  0000 C CNN
F 1 "XM" H 6693 5286 50  0000 C CNN
F 2 "" H 6700 5450 50  0001 C CNN
F 3 "~" H 6700 5450 50  0001 C CNN
F 4 "models/XLamp-XML-spice.txt" H 6700 5450 50  0001 C CNN "Spice_Lib_File"
F 5 "XM" H 6700 5450 50  0001 C CNN "Spice_Model"
F 6 "Y" H 6700 5450 50  0001 C CNN "Spice_Netlist_Enabled"
F 7 "D" H 6700 5450 50  0001 C CNN "Spice_Primitive"
	1    6700 5450
	-1   0    0    1   
$EndComp
Wire Wire Line
	7750 4950 7050 4950
Text Label 7400 4950 0    50   ~ 0
K
Connection ~ 7050 4950
Text HLabel 2800 2050 0    60   UnSpc ~ 0
A
Text HLabel 7750 4950 2    60   UnSpc ~ 0
K
$EndSCHEMATC
